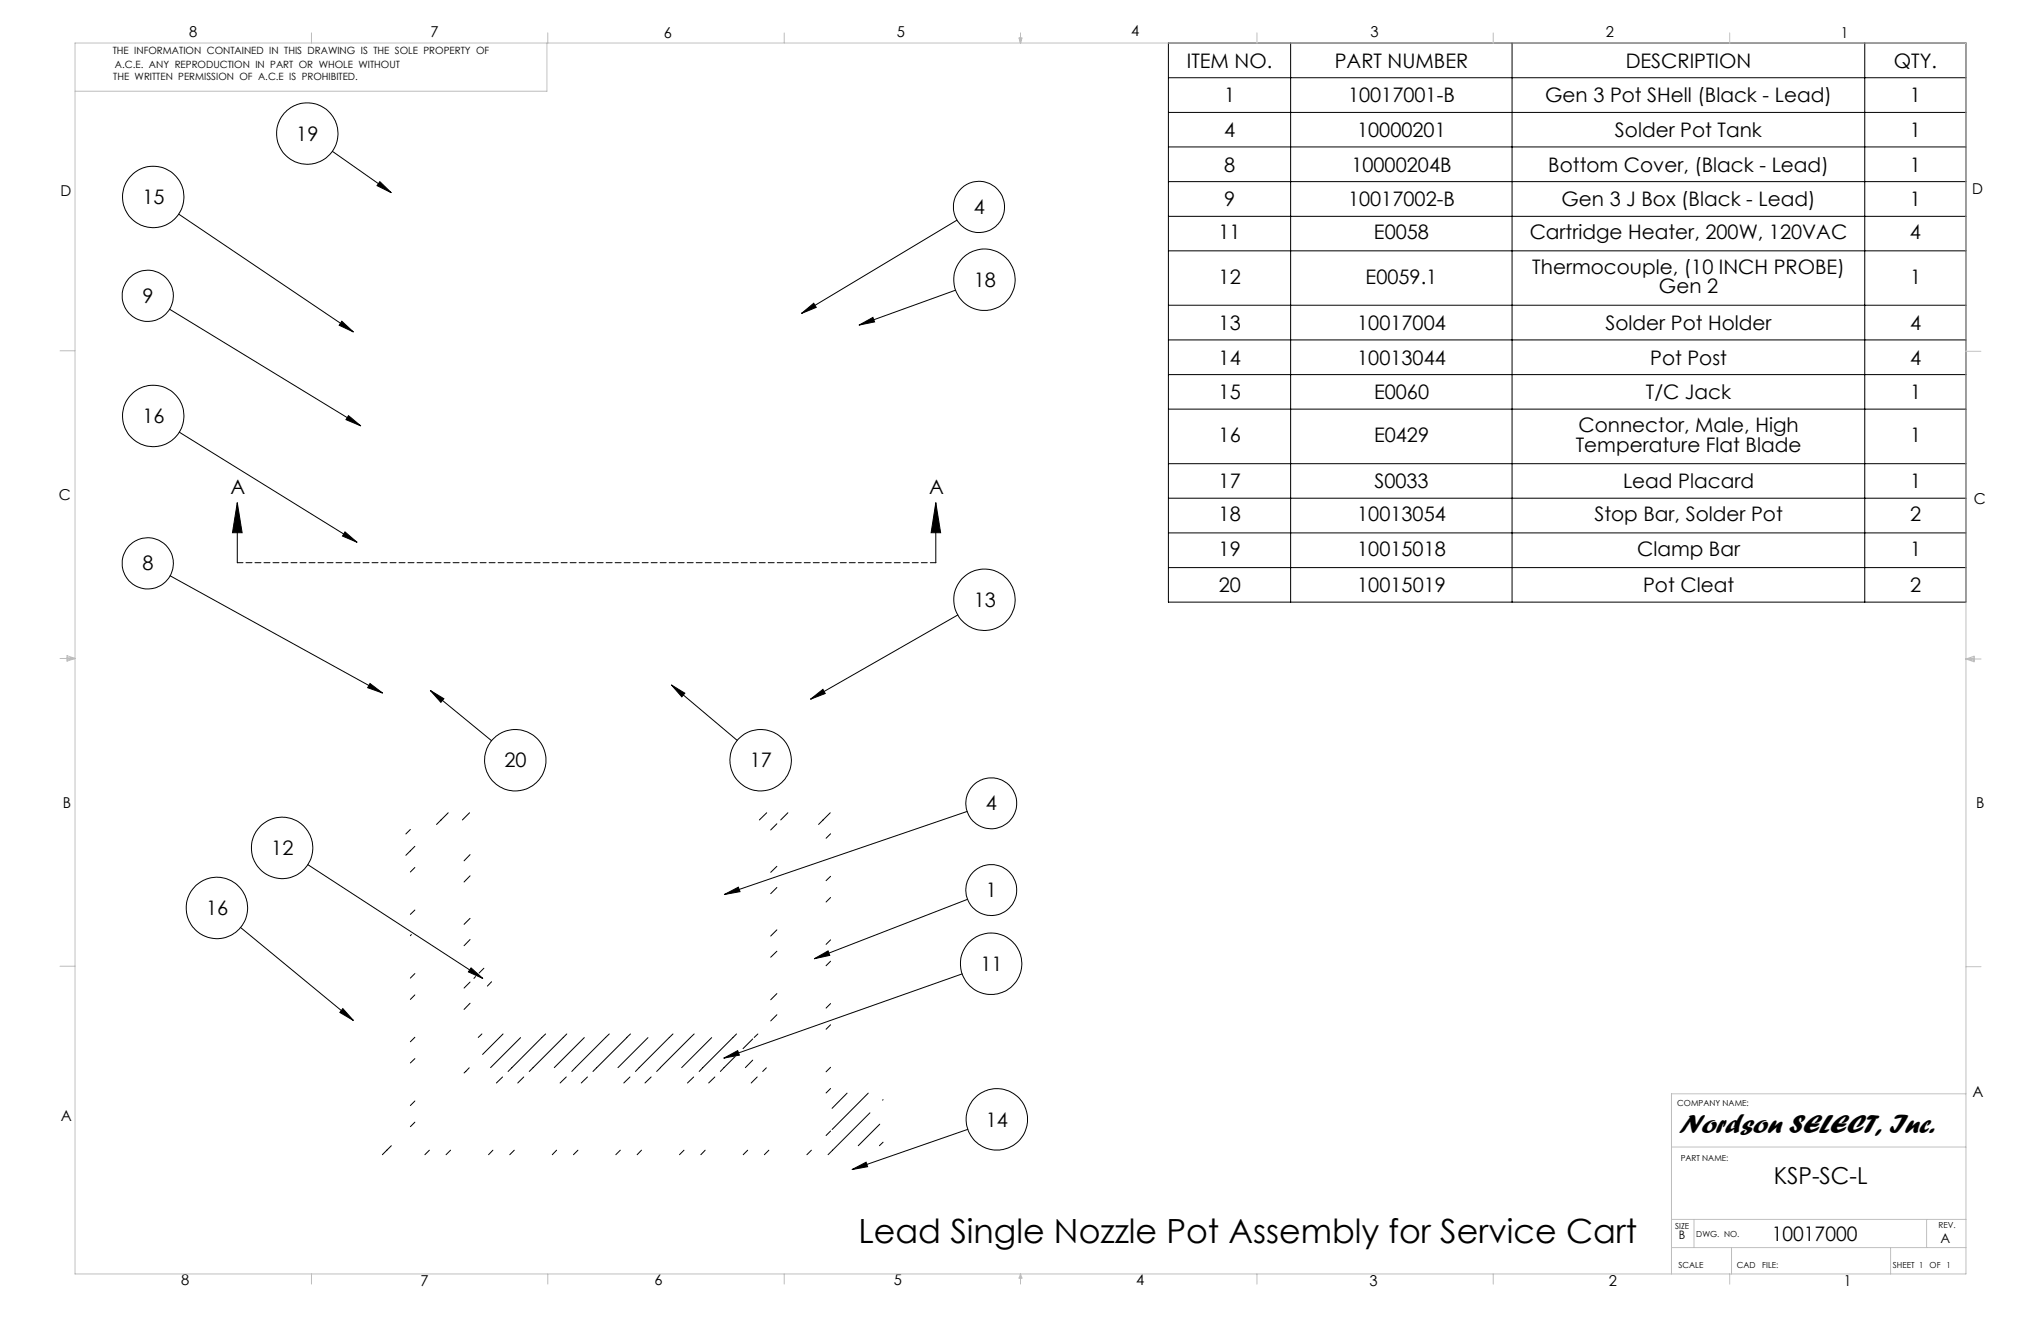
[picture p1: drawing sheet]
<svg xmlns="http://www.w3.org/2000/svg" width="432mm" height="279mm" viewBox="0 0 432 279" stroke-linecap="round" stroke-linejoin="round" font-family="sans-serif">
<g fill="none" stroke="#000" stroke-width=".21">
<path d="M247.2 9.1h168.7v118.3h-168.7zM247.2 16.4h168.7M273.1 9.1v118.3M319.9 9.1v118.3M394.5 9.1v118.3M70.3 32l12.5 8.7M80.4 38.4l2.4 2.3-3-1.4zM247.2 23.8h168.7M247.2 31.1h168.7M247.2 38.4h168.7M37.8 45.3l37 24.9M202.5 46.6l-32.9 19.7"/>
<path d="M247.2 45.8h168.7M247.2 53.1h168.7M35.9 65.4l40.4 24.7M72.3 67.9l2.5 2.3-3-1.4zM169.6 66.3l2.6-2.2 .5 .9zM181.8 68.8l2.9-1.7 .3 1zM202.1 61.4l-20.3 7.4M247.2 64.6h168.7M247.2 71.9h168.7M247.2 79.2h168.7M37.9 91.4l37.6 23.3M73.7 87.9l2.6 2.2-3.1-1.3z"/>
<path d="M247.2 86.5h168.7M247.2 98.1h168.7M50.2 106.3l1 6.4h-2zM50.2 106.3v12.7M73 112.5l2.5 2.2-3-1.3zM198 106.3l1 6.4h-2zM198 106.3v12.7M247.2 105.4h168.7M247.2 112.7h168.7M36 121.8l44.9 24.8M202.6 130.1l-31.1 17.8M247.2 120.1h168.7"/>
<path d="M78.3 144.6l2.6 2-3.1-1.1zM91.1 146.1l2.8 1.7-.6 .8zM91.1 146l12.9 10.7M142.1 144.9l2.8 1.7-.6 .8zM142.1 144.9l13.9 11.7M171.5 147.9l2.6-2.1 .5 .9zM86.8 175.4l-.9 1M87.8 179l-1.9 1.9M94.8 171.9l-2.4 2.5M99.3 171.9l-1.5 1.5M162.2 171.9l-1.5 1.5M164.4 174.2l-1.3 1.3"/>
<path d="M166.7 171.9l-1.5 1.5M175.6 171.9l-2.4 2.5M175.7 176.4l-.9 .9M204.6 171.6l-51.4 17.6M50.9 196.2l23.9 19.6M65.1 182.9l37 24M87 197.7l-.2 .2M87.8 192.5l-1 .9M87.8 183.5l-1 .9M99.4 194.2l-1.2 1.3M99.4 180.8l-1.2 1.3M99.4 185.2l-1.2 1.3"/>
<path d="M99.4 198.7l-1.2 1.3M153.2 189.2l3-1.6 .4 1zM164.4 187.7l-1.3 1.3M164.4 183.2l-1.3 1.3M164.4 196.7l-1.3 1.3M175.7 185.3l-.9 1M175.7 198.8l-.9 .9M175.7 189.8l-.9 1M204.7 190.2l-32.4 12.6M72.5 213.3l2.3 2.5-2.9-1.7zM87.8 205.9l-1 1M87.8 219.4l-1 .9"/>
<path d="M87.8 210.4l-1 1M99.4 207.7l-1.2 1.3M99.4 212.2l-1.2 1.3M99.7 204.7l2.4 2.2-3-1.3zM100.6 206.6l-.3 .3M102 218.7l-.8 .7M102.4 204.8l-1 1M104 207.6l-.9 1M106.4 218.7l-4.3 4.3M110.1 219.5l-6.3 6.3M114.6 219.5l-6.3 6.3M115.4 218.7l-.7 .7"/>
<path d="M119.9 218.7l-7.9 7.9M123.6 219.5l-6.3 6.3M128.1 219.5l-6.4 6.3M128.9 218.7l-.8 .7M133.4 218.7l-8 7.9M137.1 219.5l-6.4 6.3M142.4 218.7l-7.2 7.1M146 219.5l-6.3 6.3M146.9 218.7l-.8 .7M150.6 219.5l-6.4 6.3M155.8 218.7l-7.1 7.1M159.2 219.7l-2 2.1"/>
<path d="M160.3 218.7l-.7 .7M164.4 210.1l-1.3 1.4M164.4 214.6l-1.3 1.3M164.4 201.2l-1.3 1.3M172.3 202.8l2.9-1.7 .3 1zM175.7 212.3l-.9 .9M175.7 203.3l-.9 1M175.7 216.7l-.9 1M203.6 206l-50.5 17.8M87.8 232.9l-1 .9M87.8 223.9l-1 .9M87.8 237.3l-1 1"/>
<path d="M99.3 225.8l-1.1 1.1M106.3 227.8l-1.3 1.3M108.3 225.8l-.8 .8M110.8 227.8l-1.3 1.3M119.8 227.8l-1.3 1.3M121.7 225.8l-.7 .8M124.3 227.8l-1.3 1.3M133.3 227.8l-1.3 1.3M135.2 225.8l-.8 .8M137.8 227.8l-1.3 1.3M139.7 225.8l-.8 .8M146.8 227.8l-1.3 1.3"/>
<path d="M148.7 225.8l-.8 .8M151.2 227.8l-1.3 1.3M153.1 225.8l-.7 .8M153.1 223.8l3-1.6 .3 1zM155.5 223.4l-2.3 2.4M159.2 224.2l-1.5 1.6M160.2 227.8l-1.3 1.3M162.1 225.8l-.7 .8M175.7 225.7l-.9 1M175.7 239.2l-.9 1M175.7 230.2l-.9 1M179.2 231.2l-3.2 3.2"/>
<path d="M183.7 231.2l-7.7 7.7M184 235.4l-6.8 6.8M186.1 237.8l-4.5 4.5M186.8 232.6l-.1 .1M204.8 238.9l-24.5 8.5M82.8 242.3l-1.9 1.9M90.8 243.3l-.9 .9M95.3 243.3l-.9 .9M104.3 243.3l-.9 .9M108.8 243.3l-1 .9M117.8 243.3l-1 .9M122.3 243.3l-1 .9"/>
<path d="M131.2 243.3l-.9 .9M135.7 243.3l-.9 .9M144.7 243.3l-.9 .9M149.2 243.3l-.9 .9M158.2 243.3l-1 .9M162.7 243.3l-1 .9M171.7 243.3l-1 .9M177.1 242.3l-1.9 1.9M180.3 247.4l2.9-1.6 .4 1zM186.8 241.6l-.7 .7"/>
<circle cx="65" cy="28.3" r="6.5"/>
<circle cx="32.4" cy="41.7" r="6.5"/>
<circle cx="207.1" cy="43.8" r="5.4"/>
<circle cx="208.3" cy="59.2" r="6.5"/>
<circle cx="31.3" cy="62.6" r="5.4"/>
<circle cx="32.4" cy="88" r="6.5"/>
<circle cx="31.3" cy="119.1" r="5.4"/>
<circle cx="208.3" cy="126.8" r="6.5"/>
<circle cx="59.7" cy="179.4" r="6.5"/>
<circle cx="109" cy="160.8" r="6.5"/>
<circle cx="160.9" cy="160.8" r="6.5"/>
<circle cx="209.7" cy="169.9" r="5.4"/>
<circle cx="45.9" cy="192.1" r="6.5"/>
<circle cx="209.7" cy="188.3" r="5.4"/>
<circle cx="209.7" cy="203.8" r="6.5"/>
<circle cx="210.9" cy="236.7" r="6.5"/>
</g>
<path d="M198 119h-147.8" fill="none" stroke="#000" stroke-width=".21" stroke-dasharray="1.3 .6" stroke-dashoffset=".1"/>
<g fill="none" stroke="#c0c0c0" stroke-width=".21">
<path d="M15.9 9.1h400v260.4h-400zM65.9 6.9v2.2M115.7 9.1v10.2h-99.8M115.9 6.9v2.2M165.9 6.9v2.2M215.6 8h.6l-.3 1.1zM215.7 8l.2 1.1M215.9 6.9v2.2M216 8l-.1 1.1M265.9 6.9v2.2M315.9 6.9v2.2M365.9 6.9v2.2"/>
<path d="M12.7 74.2h3.2M415.9 74.3h3.2M12.7 139.3h3.2M14.2 139.1l1.7 .2M14.2 138.7l1.7 .6-1.7 .5zM15.9 139.3l-1.7 .3M415.9 139.4h3.2M415.9 139.4l1.8-.6v1.2zM415.9 139.4l1.8 .3M417.7 139.2l-1.8 .2M12.7 204.4h3.2M415.9 204.5h3.2"/>
<path d="M415.9 231.4h-62.3v38.1M353.6 257.9h62.3M353.6 242.6h62.3M358.4 257.9v6M407.6 257.9v6M65.9 269.5v2.1M115.9 269.5v2.1M165.9 269.5v2.1M215.9 269.5v2.1M215.9 269.5l.3 .8h-.6zM265.9 269.5v2.1M315.9 269.5v2.1"/>
<path d="M353.6 263.9h62.3M365.9 269.5v2.1M366.3 263.9v5.6M400 263.9v5.6"/>
</g>
<g fill="#000">
<path d="M169.6 66.3l2.6-2.2 .5 .9zM171.5 147.9l2.6-2.1 .5 .9zM72.3 67.9l2.5 2.3-3-1.4zM73.7 87.9l2.6 2.2-3.1-1.3zM73 112.5l2.5 2.2-3-1.3zM78.3 144.6l2.6 2-3.1-1.1zM142.1 144.9l2.8 1.7-.6 .8zM181.8 68.8l2.9-1.7 .3 1zM91.1 146.1l2.8 1.7-.6 .8zM80.4 38.4l2.4 2.3-3-1.4zM99.7 204.7l2.4 2.2-3-1.3zM72.5 213.3l2.3 2.5-2.9-1.7zM180.3 247.4l2.9-1.6 .4 1zM153.1 223.8l3-1.6 .3 1zM172.3 202.8l2.9-1.7 .3 1zM153.2 189.2l3-1.6 .4 1z"/>
<path d="M198 106.3l1 6.4h-2zM50.2 106.3l1 6.4h-2z"/>
</g>
<text font-size="7.1" x="181.6" y="262.8">Lead Single Nozzle Pot Assembly for Service Cart</text>
<text font-size="5.8" x="355.1" y="239.7">Nordson SELECT, Inc.</text>
<text font-size="4.9" x="375.2" y="250.3">KSP-SC-L</text>
<g font-size="4.2">
<text x="251.1" y="14.3">ITEM NO.</text>
<text x="282.4" y="14.3">PART NUMBER</text>
<text x="343.9" y="14.3">DESCRIPTION</text>
<text x="400.7" y="14.3">QTY.</text>
<text x="259" y="21.6">1</text>
<text x="285.2" y="21.6">10017001-B</text>
<text x="326.9" y="21.6">Gen 3 Pot SHell (Black - Lead)</text>
<text x="404.1" y="21.6">1</text>
<text x="62.7" y="29.7">19</text>
<text x="259" y="29">4</text>
<text x="287.1" y="29">10000201</text>
<text x="341.7" y="29">Solder Pot Tank</text>
<text x="404.1" y="29">1</text>
<text x="259" y="36.3">8</text>
<text x="285.9" y="36.3">10000204B</text>
<text x="327.6" y="36.3">Bottom Cover, (Black - Lead)</text>
<text x="404.1" y="36.3">1</text>
<text x="30.1" y="43.1">15</text>
<text x="206" y="45.2">4</text>
<text x="259" y="43.6">9</text>
<text x="285.2" y="43.6">10017002-B</text>
<text x="330.4" y="43.6">Gen 3 J Box (Black - Lead)</text>
<text x="404.1" y="43.6">1</text>
<text x="257.8" y="50.6">11</text>
<text x="290.7" y="50.6">E0058</text>
<text x="323.6" y="50.6">Cartridge Heater, 200W, 120VAC</text>
<text x="404.1" y="50.6">4</text>
<text x="257.8" y="60">12</text>
<text x="288.9" y="60">E0059.1</text>
<text x="324.2" y="57.9">Thermocouple, (10 INCH PROBE)</text>
<text x="404.1" y="60">1</text>
<text x="30.1" y="64.1">9</text>
<text x="206" y="60.7">18</text>
<text x="351" y="62.1">Gen 2</text>
<text x="257.8" y="69.8">13</text>
<text x="287.1" y="69.8">10017004</text>
<text x="339.7" y="69.8">Solder Pot Holder</text>
<text x="404.1" y="69.8">4</text>
<text x="257.8" y="77.1">14</text>
<text x="287.1" y="77.1">10013044</text>
<text x="349.1" y="77.1">Pot Post</text>
<text x="404.1" y="77.1">4</text>
<text x="30.1" y="89.4">16</text>
<text x="257.8" y="84.4">15</text>
<text x="290.7" y="84.4">E0060</text>
<text x="348.2" y="84.4">T/C Jack</text>
<text x="404.1" y="84.4">1</text>
<text x="257.8" y="93.5">16</text>
<text x="290.7" y="93.5">E0429</text>
<text x="333.4" y="95.6">Temperature Flat Blade</text>
<text x="334" y="91.4">Connector, Male, High</text>
<text x="404.1" y="93.5">1</text>
<text x="48.8" y="104.4">A</text>
<text x="196.6" y="104.4">A</text>
<text x="257.8" y="103.3">17</text>
<text x="290.8" y="103.3">S0033</text>
<text x="343.4" y="103.3">Lead Placard</text>
<text x="404.1" y="103.3">1</text>
<text x="257.8" y="110.2">18</text>
<text x="287.1" y="110.2">10013054</text>
<text x="337.3" y="110.2">Stop Bar, Solder Pot</text>
<text x="404.1" y="110.2">2</text>
<text x="257.8" y="117.5">19</text>
<text x="287.1" y="117.5">10015018</text>
<text x="346.3" y="117.5">Clamp Bar</text>
<text x="404.1" y="117.5">1</text>
<text x="30.1" y="120.6">8</text>
<text x="257.8" y="125.3">20</text>
<text x="287.1" y="125.3">10015019</text>
<text x="347.6" y="125.3">Pot Cleat</text>
<text x="404.1" y="125.3">2</text>
<text x="206" y="128.3">13</text>
<text x="106.7" y="162.2">20</text>
<text x="158.6" y="162.2">17</text>
<text x="208.6" y="171.4">4</text>
<text x="57.4" y="180.8">12</text>
<text x="208.6" y="189.7">1</text>
<text x="43.6" y="193.5">16</text>
<text x="207.4" y="205.3">11</text>
<text x="208.6" y="238.3">14</text>
<text x="374.8" y="262.5">10017000</text>
</g>
<g font-size="3.2">
<text x="40" y="7.9">8</text>
<text x="91.1" y="7.9">7</text>
<text x="140.4" y="8.1">6</text>
<text x="189.8" y="7.9">5</text>
<text x="239.3" y="7.6">4</text>
<text x="289.9" y="7.9">3</text>
<text x="339.7" y="7.9">2</text>
<text x="389.5" y="8.1">1</text>
<text x="12.8" y="41.6">D</text>
<text x="417.3" y="41.1">D</text>
<text x="12.4" y="105.7">C</text>
<text x="417.6" y="106.5">C</text>
<text x="13.3" y="170.9">B</text>
<text x="418.1" y="170.8">B</text>
<text x="417.3" y="231.9">A</text>
<text x="12.9" y="237.2">A</text>
<text x="38.3" y="271.8">8</text>
<text x="88.9" y="272">7</text>
<text x="138.5" y="271.8">6</text>
<text x="189.1" y="271.8">5</text>
<text x="240.4" y="271.8">4</text>
<text x="289.7" y="272">3</text>
<text x="340.3" y="272">2</text>
<text x="390.1" y="272">1</text>
</g>
<text font-size="2.8" x="410.5" y="262.9">A</text>
<text font-size="2.5" x="355.2" y="262">B</text>
<g font-size="2.1">
<text x="23.8" y="11.5">THE INFORMATION CONTAINED IN THIS DRAWING IS THE SOLE PROPERTY OF</text>
<text x="23.9" y="17">THE WRITTEN PERMISSION OF A.C.E IS PROHIBITED.</text>
<text x="24.3" y="14.3">A.C.E. ANY REPRODUCTION IN PART OR WHOLE WITHOUT</text>
</g>
<g font-size="1.8">
<text x="354.8" y="233.9">COMPANY NAME:</text>
<text x="355.6" y="245.5">PART NAME:</text>
<text x="354.4" y="260">SIZE</text>
<text x="358.9" y="261.7">DWG. NO.</text>
<text x="410.1" y="259.8">REV.</text>
<text x="355.1" y="268.2">SCALE</text>
<text x="367.4" y="268.1">CAD</text>
<text x="372.8" y="268.1">FILE:</text>
<text x="400.5" y="268.1">SHEET 1</text>
<text x="408.2" y="268.1">OF</text>
<text x="411.8" y="268.1">1</text>
</g>
</svg>
